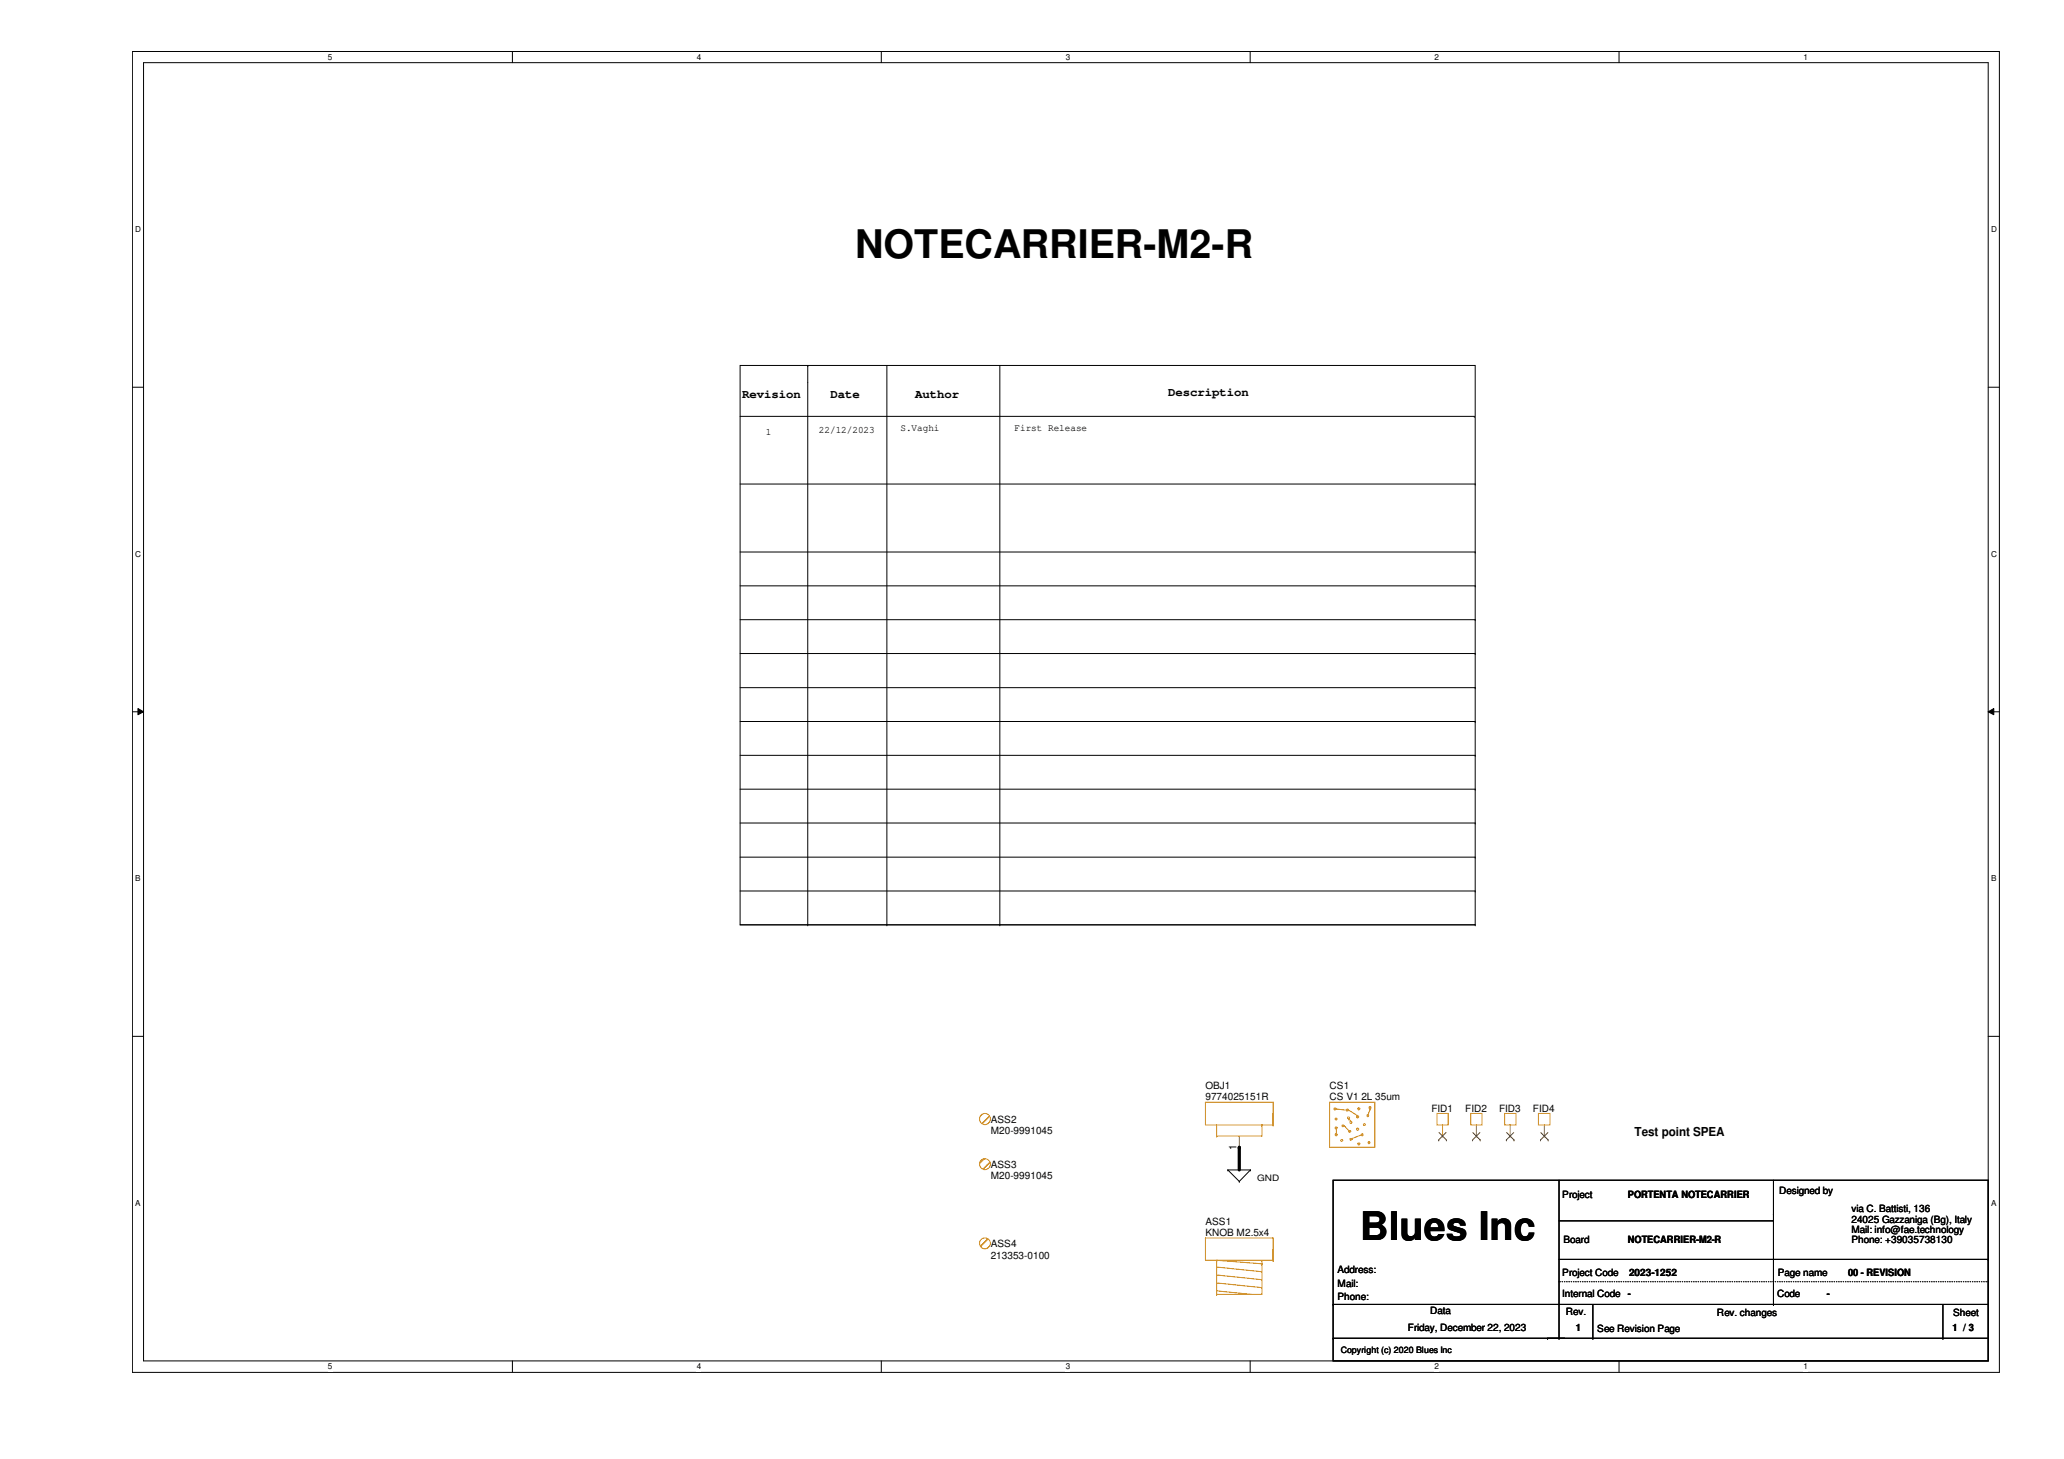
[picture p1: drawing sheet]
<svg xmlns="http://www.w3.org/2000/svg" width="297mm" height="210mm" viewBox="0 0 297 210" stroke-linecap="round" stroke-linejoin="round" font-family="sans-serif">
<path d="M19.1 7.4h268.6v190h-268.6zM20.7 9h265.4v186.8h-265.4z" fill="none" stroke="#000" stroke-width=".14"/>
<g fill="#fff">
<path d="M47.2 7.6h.6v1.3h-.6z"/>
<path d="M47.2 196h.6v1.3h-.6z"/>
</g>
<path d="M73.7 7.4v1.6M73.7 195.8v1.6" fill="none" stroke="#000" stroke-width=".14"/>
<g fill="#fff">
<path d="M100.3 7.6h.6v1.3h-.6z"/>
<path d="M100.3 196h.6v1.3h-.6z"/>
</g>
<path d="M126.8 7.4v1.6M126.8 195.8v1.6" fill="none" stroke="#000" stroke-width=".14"/>
<g fill="#fff">
<path d="M153.4 7.6h.6v1.3h-.6z"/>
<path d="M153.4 196h.6v1.3h-.6z"/>
</g>
<path d="M179.9 7.4v1.6M179.9 195.8v1.6" fill="none" stroke="#000" stroke-width=".14"/>
<g fill="#fff">
<path d="M206.5 7.6h.6v1.3h-.6z"/>
<path d="M206.5 196h.6v1.3h-.6z"/>
</g>
<path d="M233 7.4v1.6M233 195.8v1.6" fill="none" stroke="#000" stroke-width=".14"/>
<g fill="#fff">
<path d="M259.5 7.6h.6v1.3h-.6z"/>
<path d="M259.5 196h.6v1.3h-.6z"/>
<path d="M19.5 32.3h.8v1.4h-.8z"/>
<path d="M286.6 32.3h.8v1.4h-.8z"/>
<path d="M19.5 79h.8v1.3h-.8z"/>
<path d="M286.6 79h.8v1.3h-.8z"/>
</g>
<path d="M19.1 55.7h1.6M286.1 55.7h1.6" fill="none" stroke="#000" stroke-width=".14"/>
<g fill="#fff">
<path d="M19.5 125.7h.7v1.3h-.7z"/>
<path d="M286.6 125.7h.7v1.3h-.7z"/>
</g>
<path d="M19.1 102.4h1.6M19.9 101.9l.8 .5-.8 .4zM286.1 102.4l.8-.5v.9zM286.1 102.4h1.6" fill="none" stroke="#000" stroke-width=".14"/>
<path d="M19.9 101.9l.8 .5-.8 .4zM286.1 102.4l.8-.5v.9z" fill="#000"/>
<g fill="#fff">
<path d="M19.5 172.4h.7v1.3h-.7z"/>
<path d="M286.6 172.4h.7v1.3h-.7z"/>
</g>
<g fill="none" stroke="#000" stroke-width=".14">
<path d="M106.5 52.6h105.8v80.5h-105.8zM106.5 59.9h105.7M116.2 52.6h.1M116.2 52.6v80.5M127.6 52.6v80.5M143.9 52.6v80.5M212.2 59.9h.1M106.5 69.6h105.8M106.5 79.4h105.8M212.3 69.6h.1M212.3 79.4h.1M106.5 84.3h105.8"/>
<path d="M106.5 89.2h105.8M106.5 94h105.8M106.5 98.9h105.8M212.3 84.3h.1M212.3 89.2h.1M212.3 94h.1M212.3 98.9h.1M106.5 103.8h105.8M106.5 108.7h105.8M106.5 113.5h105.8M106.5 118.4h105.8M212.3 103.8h.1"/>
<path d="M212.3 108.7h.1M212.3 113.5h.1M212.3 118.4h.1M106.5 123.3h105.8M106.5 128.2h105.8M106.5 133.1h105.8M116.2 133.1h.1M127.6 133.1h.1M143.9 133.1h.1M212.3 123.3h.1M212.3 128.2h.1M212.3 133.1h.1"/>
<path d="M19.1 149.1h1.6M286.1 149.1h1.6M176.7 168.3h.1M176.7 168.3h3.3M176.7 168.3l1.7 1.7M178.4 170h.1M180 168.3h.1M180 168.3l-1.6 1.7M191.9 169.8h94.2v26h-94.2zM224.4 169.8v22.7M224.4 175.6h30.8M255.2 174.7h.1"/>
<path d="M255.2 175.6h.1M255.2 169.8v17.9M191.9 192.5h.1M191.9 187.7h.1M191.9 192.5h94.2M191.9 187.7h94.2M222.7 192.5h.1M224.4 192.5h.1M224.4 181.2h61.7M229.2 192.5h.1M229.2 187.7v4.8M255.2 187.7h.1"/>
<path d="M279.6 192.5h.1M279.6 187.7v4.8M286.1 181.2h.1"/>
</g>
<path d="M224.4 184.4h61.7M286.1 184.4h.1" fill="none" stroke="#000" stroke-width=".14" stroke-dasharray="0 .3"/>
<path d="M221.4 160.2h1.7v1.6h-1.7z" fill="none" stroke="#cc8006" stroke-width=".14"/>
<path d="M222.3 163.4h.1M222.3 161.8v1.6" fill="none" stroke="#a84" stroke-width=".14"/>
<path d="M221.7 164h.1M221.7 162.9l1.1 1.1M222.8 162.9l-1.1 1.1M222.8 164h.1" fill="none" stroke="#804000" stroke-width=".14"/>
<circle cx="141.7" cy="161" r=".79" fill="#fff"/>
<circle cx="141.7" cy="161" r=".79" fill="none" stroke="#cc8006" stroke-width=".14"/>
<circle cx="141.8" cy="178.9" r=".78" fill="#fff"/>
<g fill="none" stroke="#cc8006" stroke-width=".14">
<path d="M173.5 158.6h.1M173.5 158.6h9.7M173.5 158.6v3.2h9.7M183.2 158.6h.1M183.2 158.6v3.2M191.3 158.6h6.6v6.5h-6.6zM192 159.4h.2v.2h-.2zM192.3 159.6l1.5 .1M193.8 159.7h.1M193.8 159.6l.3 .1-.2 .2zM194.1 159.7l1.3 .8M195.4 159.4h.3v.2h-.3z"/>
<path d="M197.1 159.2h.2v.3h-.2zM197.2 159.6h.1M197.2 159.6l-.3 .8M173.5 178.1h.1M173.5 178.1v3.2h9.7M173.5 178.1h9.7M175.1 161.8h.1M175.1 163.4h.1M175.1 161.8v1.6M181.6 161.8h.1M181.6 161.8v1.6h-6.5M183.2 160.2h.1"/>
<path d="M183.2 161.8h.1M183.2 178.1h.1M183.2 179.7h.1M183.2 178.1v3.2M192.2 160.9l.2 .1-.1 .1zM192.2 162.2h.2v.2h-.2zM192.2 163.1h.2v.3h-.2zM192.3 163.1h.1M192.3 162.5v.6M193 164l.3 .1-.2 .1zM193.2 161.9l.2 .1-.1 .1zM193.5 162l.6 .6"/>
<path d="M194 160.7l.2 .1-.1 .2zM194.1 161h.1M194.1 162.6h.1M194.1 161l.3 .3M194.1 162.7l.3 .1-.2 .1zM194.3 161.4h.2v.2h-.2zM194.3 163.8l.3 .1-.2 .1zM194.6 163.8h.1M195.3 162.3h.2v.2h-.2zM195.3 160.6h.2v.2h-.2zM195.4 160.5h.1M195.4 164.5h.3v.2h-.3z"/>
<path d="M195.9 163.3l-1.3 .5M196 163.1l.2 .1-.2 .2zM196.2 161.7l.3 .1-.2 .1zM196.8 160.4l.2 .1-.1 .2zM196.9 164.3l.2 .1-.1 .1zM211.7 160.2h1.6v1.6h-1.6zM175.1 181.3h.1M175.1 186.2h.1M175.1 182.3h.1M175.1 183.4h.1M175.1 184.6h.1M175.1 185.7h.1"/>
<path d="M175.1 181.3v4.9M175.1 181.3l6.5 .5M175.1 182.3l6.5 .7M175.1 183.4l6.5 .7M175.1 184.6l6.5 .7M175.1 185.7l5 .5M181.6 181.3h.1M181.6 181.8h.1M181.6 181.3v4.9h-6.5M183.2 181.3h.1"/>
<circle cx="141.8" cy="178.9" r=".78"/>
</g>
<path d="M178.4 165.1h.1M178.4 163.4v1.7M212.5 163.4h.1M212.5 161.8v1.6" fill="none" stroke="#a84" stroke-width=".14"/>
<path d="M211.9 164h.1M212 162.9l1 1.1M213 162.9l-1.1 1.1M213 164h.1" fill="none" stroke="#804000" stroke-width=".14"/>
<circle cx="141.8" cy="167.5" r=".78" fill="#fff"/>
<g fill="none" stroke="#cc8006" stroke-width=".14">
<path d="M206.8 160.2h1.6v1.6h-1.6zM216.5 160.2h1.7v1.6h-1.7z"/>
<circle cx="141.8" cy="167.5" r=".78"/>
</g>
<path d="M207.6 163.4h.1M207.6 161.8v1.6M217.3 163.4h.1M217.3 161.8v1.6" fill="none" stroke="#a84" stroke-width=".14"/>
<path d="M207.1 164h.1M207.1 162.9l1.1 1.1M208.1 162.9l-1 1.1M208.2 164h.1M216.8 164h.1M216.8 162.9l1.1 1.1M217.8 162.9l-1 1.1M217.9 164h.1" fill="none" stroke="#804000" stroke-width=".14"/>
<path d="M178.4 165.1v3.2" fill="none" stroke="#000" stroke-width=".47"/>
<circle cx="178.4" cy="165.1" r=".23" fill="#000"/>
<g font-size="5.7">
<text x="123.1" y="37.1">NOTECARRIER-M2-R</text>
<text x="195.7" y="178.3">Blues Inc</text>
</g>
<g font-size="1.8">
<text x="106.8" y="57.2">Revision</text>
<text x="119.5" y="57.2">Date</text>
<text x="131.7" y="57.2">Author</text>
<text x="168.1" y="57">Description</text>
<text x="235.2" y="163.5">Test point SPEA</text>
</g>
<text font-size="1.5" x="178" y="165.4" transform="rotate(-90 178 165.4)">1</text>
<g font-size="1.4">
<text x="110.2" y="62.5">1</text>
<text x="117.9" y="62.2">22/12/2023</text>
<text x="129.6" y="62.1">S.Vaghi</text>
<text x="146" y="62.1">First Release</text>
<text x="142.6" y="161.5">ASS2</text>
<text x="173.5" y="156.7">OBJ1</text>
<text x="173.5" y="158.3">9774025151R</text>
<text x="191.3" y="156.7">CS1</text>
<text x="191.3" y="158.3">CS V1 2L 35um</text>
<text x="206" y="159.9">FID1</text>
<text x="210.9" y="159.9">FID2</text>
<text x="215.7" y="159.9">FID3</text>
<text x="220.6" y="159.9">FID4</text>
<text x="142.6" y="163.2">M20-9991045</text>
<text x="142.6" y="168.1">ASS3</text>
<text x="142.6" y="169.7">M20-9991045</text>
<text x="224.8" y="172.4">Project</text>
<text x="234.3" y="172.4">PORTENTA NOTECARRIER</text>
<text x="256" y="171.8">Designed by</text>
<text x="142.6" y="179.5">ASS4</text>
<text x="173.5" y="176.2">ASS1</text>
<text x="173.5" y="177.8">KNOB M2.5x4</text>
<text x="225" y="178.8">Board</text>
<text x="234.3" y="178.8">NOTECARRIER-M2-R</text>
<text x="266.4" y="174.4">via C. Battisti, 136</text>
<text x="266.4" y="175.9">24025 Gazzaniga (Bg), Italy</text>
<text x="266.4" y="177.4">Mail: info@fae.technology</text>
<text x="266.4" y="178.9">Phone: +39035738130</text>
<text x="142.6" y="181.1">213353-0100</text>
<text x="192.5" y="183.2">Address:</text>
<text x="192.5" y="185.1">Mail:</text>
<text x="224.8" y="183.5">Project Code</text>
<text x="234.4" y="183.5">2023-1252</text>
<text x="255.9" y="183.5">Page name</text>
<text x="266" y="183.5">00 - REVISION</text>
<text x="192.5" y="187.1">Phone:</text>
<text x="202.6" y="191.5">Friday, December 22, 2023</text>
<text x="205.8" y="189">Data</text>
<text x="224.8" y="186.6">Internal Code</text>
<text x="225.3" y="189.2">Rev.</text>
<text x="226.8" y="191.5">1</text>
<text x="229.9" y="191.6">See Revision Page</text>
<text x="234.3" y="186.6">-</text>
<text x="247.1" y="189.4">Rev. changes</text>
<text x="255.7" y="186.6">Code</text>
<text x="262.9" y="186.6">-</text>
<text x="281" y="191.5">1 /// 3</text>
<text x="281" y="191.5">1</text>
<text x="281.1" y="189.4">Sheet</text>
<text x="283.3" y="191.5">3</text>
</g>
<g font-size="1.3">
<text x="180.9" y="169.8">GND</text>
<text x="193" y="194.7">Copyright (c) 2020 Blues Inc</text>
</g>
<g font-size="1.2">
<text x="47.2" y="8.6">5</text>
<text x="100.3" y="8.6">4</text>
<text x="153.4" y="8.6">3</text>
<text x="206.5" y="8.6">2</text>
<text x="259.5" y="8.6">1</text>
<text x="19.5" y="33.4">D</text>
<text x="286.6" y="33.4">D</text>
<text x="19.5" y="80.1">C</text>
<text x="286.6" y="80.1">C</text>
<text x="19.5" y="126.8">B</text>
<text x="286.6" y="126.8">B</text>
<text x="19.5" y="173.5">A</text>
<text x="286.6" y="173.5">A</text>
<text x="47.2" y="197">5</text>
<text x="100.3" y="197">4</text>
<text x="153.4" y="197">3</text>
<text x="206.5" y="197">2</text>
<text x="259.5" y="197">1</text>
</g>
</svg>
